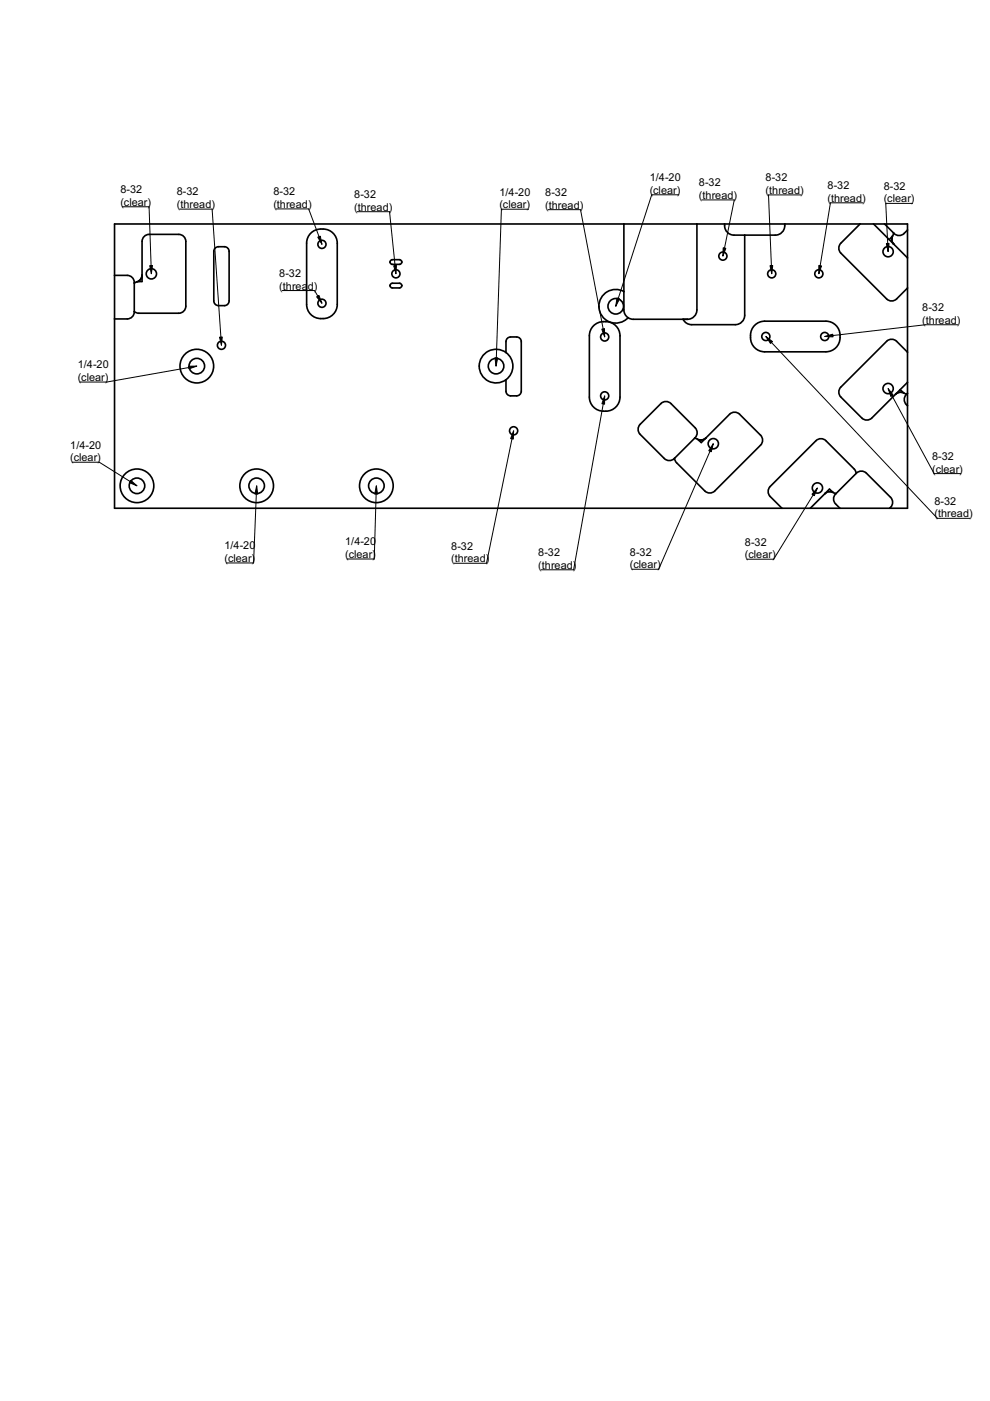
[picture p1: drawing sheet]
<svg xmlns="http://www.w3.org/2000/svg" width="210mm" height="297mm" viewBox="0 0 210 297" stroke-linecap="round" stroke-linejoin="round" font-family="sans-serif">
<g fill="none" stroke="#000" stroke-width=".35">
<path d="M24.3 58.4h2.7a1.5 1.5 0 0 1 1.5 1.5v6.2a1.5 1.5 0 0 1-1.5 1.5h-2.7M24.3 47.5h168.1v60.3h-168.1zM29 59.7h1.1v-8.5a1.5 1.5 0 0 1 1.5-1.5h6.3a1.5 1.5 0 0 1 1.5 1.5v13.7a1.5 1.5 0 0 1-1.5 1.5h-8.5l-.9-.3M29 59.7l-.5 .3M29.8 59.2l-.5 .4M29.9 59.1l.2-.8a1.5 1.5 0 0 1-1.1 1.4M45.6 52.6a2.16 2.16 0 0 1 2.9 .3l.1 10.9a1 1 0 0 1-1 1h-1.3a1 1 0 0 1-1-1v-10.5zM66.1 49.2a3.3 3.3 0 0 1 5.4 2.4v12.9a3.3 3.3 0 0 1-3.2 3.1 3.3 3.3 0 0 1-3.3-3.1v-12.9a2.99 2.99 0 0 1 1.1-2.4zM82.7 55.6l.2-.5h.3h1.5l.4 .2 .1 .3M82.7 55.6l.2 .4 .3 .1h1.5l.2-.1 .3-.4M82.7 55.6h.1M85.2 55.6h.1"/>
<path d="M132.3 47.5v18.2l.1 .8 .8 .9M147.8 47.5v18.2a2 2 0 0 1-2 2h-11.5l-1.1-.3M153.6 47.5a2.05 2.05 0 0 0 2 2.4h8.8a2.04 2.04 0 0 0 2-2.4M157.9 49.9v16.9a2 2 0 0 1-2 2h-9.3a2 2 0 0 1-1.8-1.1M182.3 47.5l-4 4.1a1.5 1.5 0 0 0 0 2.1l9.7 9.7a1.5 1.5 0 0 0 2.1 0l2.3-2.3M185.2 47.5l7.2 7.2M187.6 47.5l2 2a1.5 1.5 0 0 0 2.1 0l.7-.7M189.1 50.3v.6M189.3 50a1.5 1.5 0 0 0 .2 1.8l-.2-.3M189.3 50l-.8 .8M189.5 49.4l-.2 .6M82.7 60.6l.2-.5h.3h1.5h.2l.3 .5"/>
<path d="M82.7 60.6l.2 .4 .3 .1h1.5l.2-.1 .3-.4M82.7 60.6h.1M85.2 60.6h.1M107.3 74.7a3.6 3.6 0 0 0-4.8 .5 3.6 3.6 0 0 0 0 4.8 3.6 3.6 0 0 0 4.8 .5M107.3 74.7a3.6 3.6 0 0 1 0 5.8M107.3 74.7v-2.3a1 1 0 0 1 1-1h1.2a1 1 0 0 1 1 1v10.5a1 1 0 0 1-1 1h-1.2a1 1 0 0 1-1-1v-2.4M126.1 68.9a3.3 3.3 0 0 1 5.4 2.3v13a3.3 3.3 0 0 1-3.3 3 3.3 3.3 0 0 1-3.2-3v-13a2.99 2.99 0 0 1 1.1-2.3zM132.3 61.8a3.6 3.6 0 0 0-4.7 1.2 3.6 3.6 0 0 0 .7 4.7 3.6 3.6 0 0 0 4.9-.3M160.2 68.8l1.2-.6 .7-.1h13a3.3 3.3 0 0 1 3 3.2 3.3 3.3 0 0 1-3 3.3h-13a3.3 3.3 0 0 1-2.9-2.3 3.3 3.3 0 0 1 1-3.5zM192.4 74.7l-2.3-2.3a1.5 1.5 0 0 0-2.1 0l-9.7 9.7a1.5 1.5 0 0 0 0 2.1l4.4 4.4a1.5 1.5 0 0 0 2.1 0l7.6-7.5M135.7 90l4.4-4.4a1.5 1.5 0 0 1 2.2 0l5.1 5.1a1.5 1.5 0 0 1 0 2.1l-4.4 4.4a1.5 1.5 0 0 1-2.1 0l-5.2-5.1a1.5 1.5 0 0 1 0-2.1zM147.3 92.9l.6 .2"/>
<path d="M147.9 93.1a1.5 1.5 0 0 0 1.8-.2l-.8 .4M147.9 93.1l.8 .7 6-6a1.5 1.5 0 0 1 2.1 0l4.5 4.5a1.5 1.5 0 0 1 0 2.1l-9.7 9.7a1.5 1.5 0 0 1-2.2 0l-5.9-6-.5-.9M148.2 93.2l.6 .1M190.6 83.2l-.7 .4a1.5 1.5 0 0 1 1.8-.3M190.7 83.2h.6M190.8 82.6l.9 .7M191.7 83.3l.6 .2M192.4 83.4a1.59 1.59 0 0 0 0 2.6M175.7 104.3h.7M176.7 104.4l.6 .2M176.7 104.4a1.5 1.5 0 0 0-1.8 .3l.2-.2M176.7 104.4l-.8-.7-4.1 4.1"/>
<path d="M178.1 107.8a2.32 2.32 0 0 1-1.4-2.2l.5-.9 4.4-4.4a1.5 1.5 0 0 1 2.1 0l5.1 5.1a1.54 1.54 0 0 1-.2 2.4M181.5 100.4l-.4-1-6-6a1.5 1.5 0 0 0-2.1 0l-9.7 9.7a1.5 1.5 0 0 0 0 2.2l2.5 2.5"/>
<circle cx="32.1" cy="58.1" r="1.09"/>
<circle cx="68.3" cy="51.8" r=".86"/>
<circle cx="83.9" cy="58.1" r=".86"/>
<circle cx="153.3" cy="54.3" r=".86"/>
<circle cx="163.6" cy="58.1" r=".86"/>
<circle cx="173.6" cy="58.1" r=".86"/>
<circle cx="188.3" cy="53.4" r="1.09"/>
<circle cx="41.7" cy="77.6" r="3.6"/>
<circle cx="41.7" cy="77.6" r="1.65"/>
<circle cx="47" cy="73.2" r=".86"/>
<circle cx="68.3" cy="64.3" r=".86"/>
<circle cx="105.2" cy="77.6" r="1.65"/>
<circle cx="128.2" cy="71.4" r=".86"/>
<circle cx="130.6" cy="64.9" r="1.65"/>
<circle cx="162.4" cy="71.3" r=".86"/>
<circle cx="174.9" cy="71.3" r=".86"/>
<circle cx="108.9" cy="91.3" r=".86"/>
<circle cx="128.2" cy="83.9" r=".86"/>
<circle cx="151.2" cy="94.1" r="1.09"/>
<circle cx="188.3" cy="82.4" r="1.09"/>
<circle cx="29" cy="103" r="3.6"/>
<circle cx="29" cy="103" r="1.65"/>
<circle cx="54.4" cy="103" r="3.6"/>
<circle cx="54.4" cy="103" r="1.65"/>
<circle cx="79.8" cy="103" r="3.6"/>
<circle cx="79.8" cy="103" r="1.65"/>
<circle cx="173.3" cy="103.5" r="1.09"/>
</g>
<g fill="none" stroke="#000" stroke-width=".21">
<path d="M25.9 43.8h5.7l.5 14.3M38.1 44.3h6.9l2 28.9M58.6 44.3h6.8l2.9 7.5M75.7 44.9h6.9l1.3 13.2M112.1 44.4h-5.8l-1.1 33.2M116.2 44.5h6.9l5.1 26.9M143.9 41.3h-5.7l-7.6 23.6M148.8 42.4h6.9l-2.4 11.9M169.8 41.3h-6.9l.7 16.8M182.9 43h-6.8l-2.5 15.1M193.5 43.1h-5.7l.5 10.3M41.7 77.6l-19.1 3.4h-5.7"/>
<path d="M59.8 61.6h6.9l1.6 2.7M108.3 77.6h.1M162.4 71.3l36.4 38.6h6.8M203 68.9h-6.8l-21.3 2.4M15.3 98h5.8l7.9 5M108.9 91.3l-5.7 28.1h-6.9M128.2 83.9l-6.6 36.9h-6.8M151.2 94.1l-11.5 26.6h-5.7M188.3 82.4l9.8 18h5.6M54.4 103l-.6 16.4h-5.8M79.8 103l-.5 15.5h-5.7M173.3 103.5l-9.3 15.1h-5.6"/>
</g>
<g fill="#000" stroke="#000" stroke-width=".21">
<path d="M31.7 56.3h.6l-.2 1.8zM67.4 50.3l.5-.2 .4 1.7zM83.5 56.3h.6l-.2 1.8zM153.3 52.5l.6 .1-.6 1.7zM163.3 56.3h.5l-.2 1.8zM173.6 56.3l.6 .1-.6 1.7zM187.9 51.6h.6l-.2 1.8zM40 77.6h1.7l-1.6 .6zM46.5 71.5l.6-.1-.1 1.8zM67.1 62.9l.5-.3 .7 1.7zM104.9 75.9h.6l-.3 1.7zM127.6 69.8l.6-.1v1.7z"/>
<path d="M130.8 63.2l.6 .2-.8 1.5zM162.4 71.3l1.4 1.1-.4 .4zM174.9 71.3l1.7-.4v.5zM108.9 91.3l-.1 1.8-.5-.1zM128.2 83.9v1.8l-.6-.1zM151.2 94.1l-.4 1.7-.5-.2zM188.3 82.4l1.1 1.4-.5 .3zM27.7 101.8l1.3 1.2-1.6-.7zM54.4 103l.2 1.8-.5-.1zM79.8 103l.2 1.8-.5-.1zM173.3 103.5l-.7 1.6-.5-.3z"/>
</g>
<g font-size="2.3">
<text x="25.5" y="40.9">8-32</text>
<text x="37.5" y="41.4">8-32</text>
<text x="58" y="41.4">8-32</text>
<text x="75.1" y="42">8-32</text>
<text x="105.9" y="41.5">1/4-20</text>
<text x="115.6" y="41.6">8-32</text>
<text x="137.8" y="38.4">1/4-20</text>
<text x="137.8" y="41.1">(clear)</text>
<text x="148.2" y="39.5">8-32</text>
<text x="162.3" y="38.4">8-32</text>
<text x="162.3" y="41.1">(thread)</text>
<text x="175.5" y="40.1">8-32</text>
<text x="187.4" y="40.2">8-32</text>
<text x="25.5" y="43.6">(clear)</text>
<text x="37.5" y="44.1">(thread)</text>
<text x="58" y="44.1">(thread)</text>
<text x="75.1" y="44.7">(thread)</text>
<text x="105.9" y="44.2">(clear)</text>
<text x="115.6" y="44.3">(thread)</text>
<text x="148.2" y="42.2">(thread)</text>
<text x="175.5" y="42.8">(thread)</text>
<text x="187.4" y="42.9">(clear)</text>
<text x="59.2" y="58.7">8-32</text>
<text x="59.2" y="61.4">(threa</text>
<text x="65.3" y="61.4">d)</text>
<text x="195.6" y="66">8-32</text>
<text x="195.6" y="68.7">(thread)</text>
<text x="16.5" y="78.1">1/4-20</text>
<text x="16.5" y="80.8">(clear)</text>
<text x="14.9" y="95.1">1/4-20</text>
<text x="14.9" y="97.8">(clear)</text>
<text x="197.6" y="97.5">8-32</text>
<text x="197.6" y="100.2">(clear)</text>
<text x="198.1" y="107">8-32</text>
<text x="198.1" y="109.7">(thread)</text>
<text x="47.6" y="116.5">1/4-20</text>
<text x="47.6" y="119.2">(clear)</text>
<text x="73.2" y="115.6">1/4-20</text>
<text x="73.2" y="118.3">(clear)</text>
<text x="95.7" y="116.5">8-32</text>
<text x="95.7" y="119.2">(thread)</text>
<text x="114.1" y="117.9">8-32</text>
<text x="133.6" y="117.8">8-32</text>
<text x="158" y="115.7">8-32</text>
<text x="158" y="118.4">(clear)</text>
<text x="114.1" y="120.6">(thread)</text>
<text x="133.6" y="120.5">(clear)</text>
</g>
</svg>
